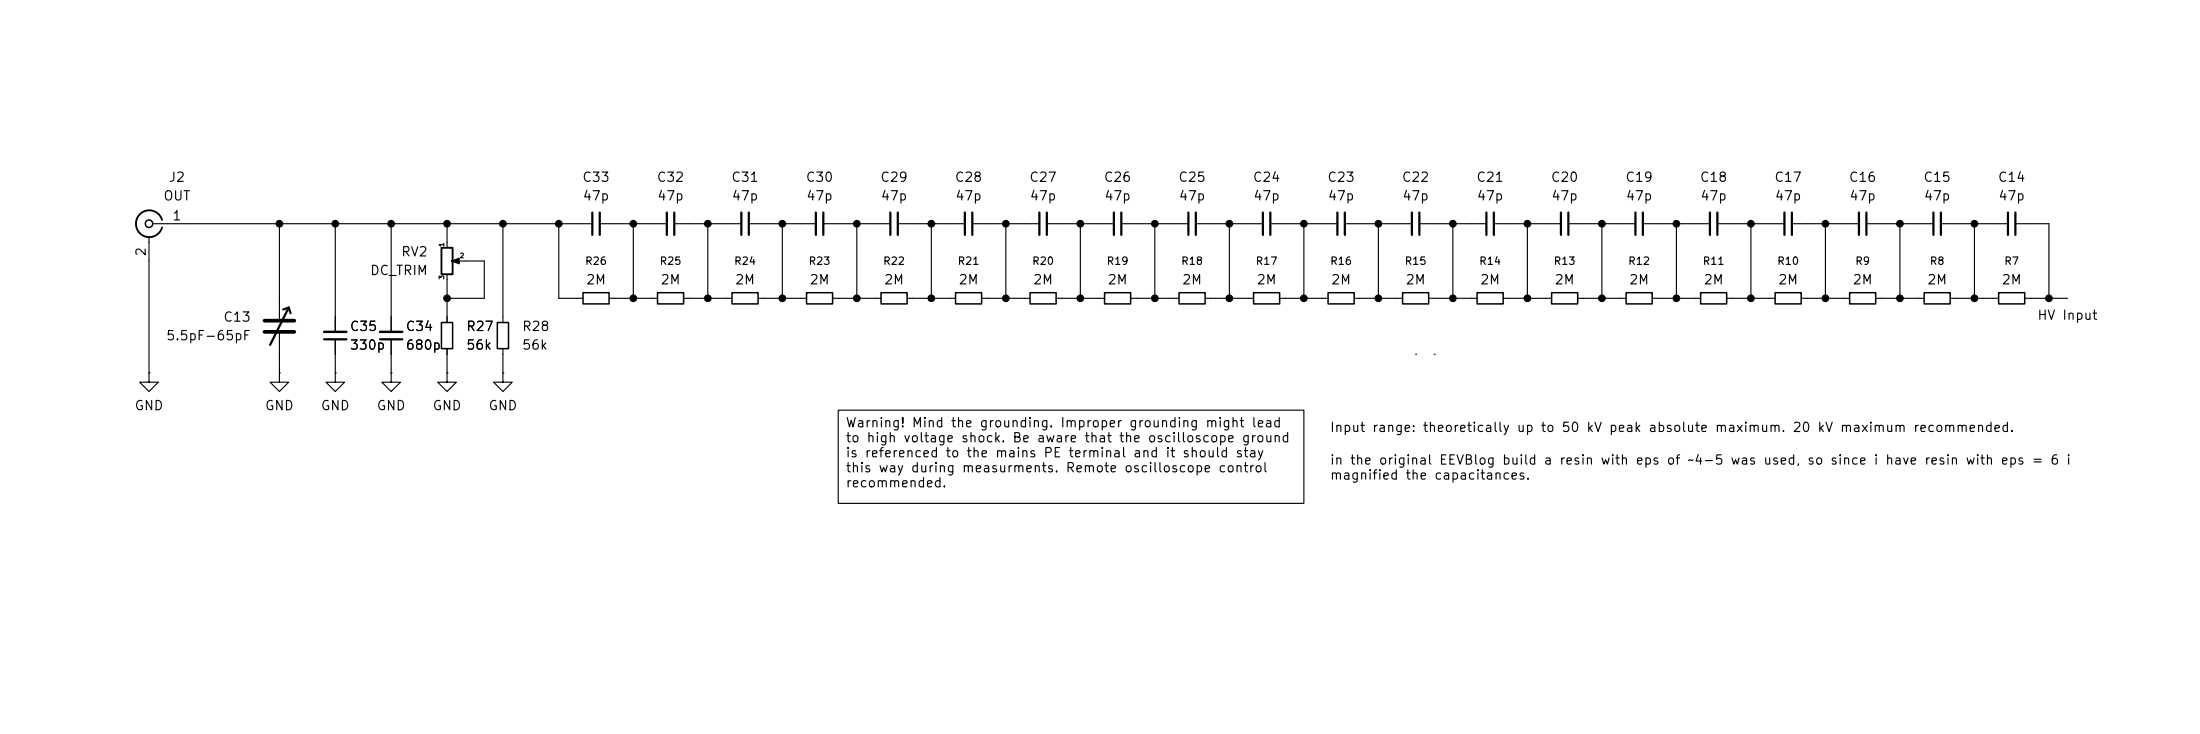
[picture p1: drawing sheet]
<svg xmlns="http://www.w3.org/2000/svg" width="300mm" height="100mm" viewBox="0 0 300 100" stroke-linecap="round" stroke-linejoin="round" font-family="sans-serif">
<g fill="none" stroke="#000" stroke-width=".2">
<path d="M79.5 39.9h3.6v1.5h-3.6zM89.7 39.9h3.5v1.5h-3.5zM99.8 39.9h3.6v1.5h-3.6zM110 39.9h3.5v1.5h-3.5zM120.1 39.9h3.6v1.5h-3.6zM130.3 39.9h3.6v1.5h-3.6zM140.5 39.9h3.5v1.5h-3.5zM150.6 39.9h3.6v1.5h-3.6zM160.8 39.9h3.5v1.5h-3.5zM170.9 39.9h3.6v1.5h-3.6zM181.1 39.9h3.6v1.5h-3.6zM191.3 39.9h3.5v1.5h-3.5z"/>
<path d="M201.4 39.9h3.6v1.5h-3.6zM211.6 39.9h3.5v1.5h-3.5zM221.7 39.9h3.6v1.5h-3.6zM231.9 39.9h3.6v1.5h-3.6zM242.1 39.9h3.5v1.5h-3.5zM252.2 39.9h3.6v1.5h-3.6zM262.4 39.9h3.5v1.5h-3.5zM272.5 39.9h3.6v1.5h-3.6zM60.2 43.9h1.5v3.6h-1.5zM67.8 43.9h1.5v3.6h-1.5z"/>
<circle cx="20.3" cy="30.5" r=".51"/>
</g>
<g fill="none" stroke="#000" stroke-width=".15">
<path d="M20.3 32.3v18.5M20.8 30.5h60M38.1 30.5v13.2M45.7 30.5v14.7M53.3 30.5v14.7M61 30.5v3.2M61 37.5v6.4M62.5 35.6h3.5v5h-5M68.6 30.5v13.4M76.2 30.5v10.1h3.3M81.8 30.5h9.1M86.4 30.5v10.1"/>
<path d="M91.9 30.5h9.2M96.5 30.5v10.1M102.1 30.5h9.2M106.7 30.5v10.1M112.3 30.5h9.1M116.8 30.5v10.1M122.4 30.5h9.2M127 30.5v10.1M132.6 30.5h9.1M137.2 30.5v10.1M142.7 30.5h9.2M147.3 30.5v10.1"/>
<path d="M152.9 30.5h9.2M157.5 30.5v10.1M163.1 30.5h9.1M167.6 30.5v10.1M173.2 30.5h9.2M177.8 30.5v10.1M183.4 30.5h9.1M188 30.5v10.1M193.5 30.5h9.2M198.1 30.5v10.1M203.7 30.5h9.2M208.3 30.5v10.1"/>
<path d="M213.9 30.5h9.1M218.4 30.5v10.1M224 30.5h9.2M228.6 30.5v10.1M234.2 30.5h9.1M238.8 30.5v10.1M244.3 30.5h9.2M248.9 30.5v10.1M254.5 30.5h9.2M259.1 30.5v10.1M264.7 30.5h9.1M269.2 30.5v10.1"/>
<path d="M274.8 30.5h4.6v10.1M20.3 50.8v1.3h1.3l-1.3 1.2-1.3-1.2h1.3M20.3 50.8h.1M38.1 50.8v1.3h1.3l-1.3 1.2-1.3-1.2h1.3M38.1 50.8h.1M38.1 45.2v5.6M45.7 50.8v1.3h1.3l-1.3 1.2-1.3-1.2h1.3M45.7 50.8h.1M45.7 46.2v4.6M53.3 50.8v1.3h1.3l-1.3 1.2-1.2-1.2h1.2M53.3 50.8h.1M53.3 46.2v4.6"/>
<path d="M61 50.8v1.3h1.2l-1.2 1.2-1.3-1.2h1.3M61 50.8h.1M61 47.5v3.3M68.6 50.8v1.3h1.2l-1.2 1.2-1.3-1.2h1.3M68.6 50.8h.1M68.6 47.5v3.3M83.1 40.6h6.6M93.2 40.6h6.6M103.4 40.6h6.6M113.5 40.6h6.6M114.3 55.9h63.5v12.7h-63.5zM123.7 40.6h6.6"/>
<path d="M133.9 40.6h6.6M144 40.6h6.6M154.2 40.6h6.6M164.3 40.6h6.6M174.5 40.6h6.6M184.7 40.6h6.6M193 48.3h.1M194.8 40.6h6.6M195.6 48.3h.1M205 40.6h6.6M215.1 40.6h6.6M225.3 40.6h6.6"/>
<path d="M235.5 40.6h6.6M245.6 40.6h6.6M255.8 40.6h6.6M265.9 40.6h6.6M276.1 40.6h5.8"/>
</g>
<g fill="none" stroke="#000" stroke-width=".3">
<path d="M80.8 29v3M81.8 29v3M90.9 29v3M91.9 29v3M101.1 29v3M102.1 29v3M111.3 29v3M112.3 29v3M121.4 29v3M122.4 29v3M131.6 29v3M132.6 29v3"/>
<path d="M141.7 29v3M142.7 29v3M151.9 29v3M152.9 29v3M162.1 29v3M163.1 29v3M172.2 29v3M173.2 29v3M182.4 29v3M183.4 29v3M192.5 29v3M193.5 29v3"/>
<path d="M202.7 29v3M203.7 29v3M212.9 29v3M213.9 29v3M223 29v3M224 29v3M233.2 29v3M234.2 29v3M243.3 29v3M244.3 29v3M253.5 29v3M254.5 29v3"/>
<path d="M263.7 29v3M264.7 29v3M273.8 29v3M274.8 29v3M39.4 41.9l-2.6 5.1M39.4 41.9l-.8 .3M39.4 41.9l.2 .8M44.2 46.2h3M51.8 46.2h3.1"/>
</g>
<path d="M44.2 45.2h3M51.8 45.2h3.1" fill="none" stroke="#000" stroke-width=".33"/>
<path d="M36.1 43.7h4M36.1 45.2h4" fill="none" stroke="#000" stroke-width=".51"/>
<path d="M22.1 30a1.81 1.81 0 0 0-2.8-1 1.81 1.81 0 0 0 0 3 1.81 1.81 0 0 0 2.8-1M60.2 33.8h1.5v3.6h-1.5z" fill="none" stroke="#000" stroke-width=".25"/>
<path d="M61.6 35.6l1-.4v.7l-1-.3h.2z" fill="#000" stroke="#000" stroke-width=".15"/>
<g fill="#000" stroke="#000" stroke-width=".14">
<circle cx="38.1" cy="30.5" r=".46"/>
<circle cx="45.7" cy="30.5" r=".46"/>
<circle cx="53.3" cy="30.5" r=".46"/>
<circle cx="61" cy="30.5" r=".46"/>
<circle cx="68.6" cy="30.5" r=".46"/>
<circle cx="76.2" cy="30.5" r=".46"/>
<circle cx="86.4" cy="30.5" r=".46"/>
<circle cx="96.5" cy="30.5" r=".46"/>
<circle cx="106.7" cy="30.5" r=".46"/>
<circle cx="116.8" cy="30.5" r=".46"/>
<circle cx="127" cy="30.5" r=".46"/>
<circle cx="137.2" cy="30.5" r=".46"/>
<circle cx="147.3" cy="30.5" r=".46"/>
<circle cx="157.5" cy="30.5" r=".46"/>
<circle cx="167.6" cy="30.5" r=".46"/>
<circle cx="177.8" cy="30.5" r=".46"/>
<circle cx="188" cy="30.5" r=".46"/>
<circle cx="198.1" cy="30.5" r=".46"/>
<circle cx="208.3" cy="30.5" r=".46"/>
<circle cx="218.4" cy="30.5" r=".46"/>
<circle cx="228.6" cy="30.5" r=".46"/>
<circle cx="238.8" cy="30.5" r=".46"/>
<circle cx="248.9" cy="30.5" r=".46"/>
<circle cx="259.1" cy="30.5" r=".46"/>
<circle cx="269.2" cy="30.5" r=".46"/>
<circle cx="61" cy="40.6" r=".46"/>
<circle cx="86.4" cy="40.6" r=".46"/>
<circle cx="96.5" cy="40.6" r=".46"/>
<circle cx="106.7" cy="40.6" r=".46"/>
<circle cx="116.8" cy="40.6" r=".46"/>
<circle cx="127" cy="40.6" r=".46"/>
<circle cx="137.2" cy="40.6" r=".46"/>
<circle cx="147.3" cy="40.6" r=".46"/>
<circle cx="157.5" cy="40.6" r=".46"/>
<circle cx="167.6" cy="40.6" r=".46"/>
<circle cx="177.8" cy="40.6" r=".46"/>
<circle cx="188" cy="40.6" r=".46"/>
<circle cx="198.1" cy="40.6" r=".46"/>
<circle cx="208.3" cy="40.6" r=".46"/>
<circle cx="218.4" cy="40.6" r=".46"/>
<circle cx="228.6" cy="40.6" r=".46"/>
<circle cx="238.8" cy="40.6" r=".46"/>
<circle cx="248.9" cy="40.6" r=".46"/>
<circle cx="259.1" cy="40.6" r=".46"/>
<circle cx="269.2" cy="40.6" r=".46"/>
<circle cx="279.4" cy="40.6" r=".46"/>
</g>
<g font-size="1.3">
<text x="22.2" y="27.6">OUT</text>
<text x="22.9" y="25.1">J2</text>
<text x="79.3" y="25.1">C33</text>
<text x="79.4" y="27.6">47p</text>
<text x="89.5" y="25.1">C32</text>
<text x="89.5" y="27.6">47p</text>
<text x="99.6" y="25.1">C31</text>
<text x="99.7" y="27.6">47p</text>
<text x="109.8" y="25.1">C30</text>
<text x="109.8" y="27.6">47p</text>
<text x="119.9" y="25.1">C29</text>
<text x="120" y="27.6">47p</text>
<text x="130.1" y="25.1">C28</text>
<text x="130.2" y="27.6">47p</text>
<text x="140.3" y="25.1">C27</text>
<text x="140.3" y="27.6">47p</text>
<text x="150.4" y="25.1">C26</text>
<text x="150.5" y="27.6">47p</text>
<text x="160.6" y="25.1">C25</text>
<text x="160.6" y="27.6">47p</text>
<text x="170.7" y="25.1">C24</text>
<text x="170.8" y="27.6">47p</text>
<text x="180.9" y="25.1">C23</text>
<text x="181" y="27.6">47p</text>
<text x="191.1" y="25.1">C22</text>
<text x="191.1" y="27.6">47p</text>
<text x="201.2" y="25.1">C21</text>
<text x="201.3" y="27.6">47p</text>
<text x="211.4" y="25.1">C20</text>
<text x="211.4" y="27.6">47p</text>
<text x="221.5" y="25.1">C19</text>
<text x="221.6" y="27.6">47p</text>
<text x="231.7" y="25.1">C18</text>
<text x="231.8" y="27.6">47p</text>
<text x="241.9" y="25.1">C17</text>
<text x="241.9" y="27.6">47p</text>
<text x="252" y="25.1">C16</text>
<text x="252.1" y="27.6">47p</text>
<text x="262.2" y="25.1">C15</text>
<text x="262.2" y="27.6">47p</text>
<text x="272.3" y="25.1">C14</text>
<text x="272.4" y="27.6">47p</text>
<text x="20.2" y="35" transform="rotate(-90 20.2 35)">2</text>
<text x="23.4" y="30.3">1</text>
<text x="54.6" y="35.3">RV2</text>
<text x="50.4" y="37.8">DC_TRIM</text>
<text x="79.8" y="39.1">2M</text>
<text x="90" y="39.1">2M</text>
<text x="100.1" y="39.1">2M</text>
<text x="110.3" y="39.1">2M</text>
<text x="120.5" y="39.1">2M</text>
<text x="130.6" y="39.1">2M</text>
<text x="140.8" y="39.1">2M</text>
<text x="150.9" y="39.1">2M</text>
<text x="161.1" y="39.1">2M</text>
<text x="171.3" y="39.1">2M</text>
<text x="181.4" y="39.1">2M</text>
<text x="191.6" y="39.1">2M</text>
<text x="201.7" y="39.1">2M</text>
<text x="211.9" y="39.1">2M</text>
<text x="222.1" y="39.1">2M</text>
<text x="232.2" y="39.1">2M</text>
<text x="242.4" y="39.1">2M</text>
<text x="252.5" y="39.1">2M</text>
<text x="262.7" y="39.1">2M</text>
<text x="272.9" y="39.1">2M</text>
<text x="22.6" y="46.7">5.5pF-65pF</text>
<text x="30.4" y="44.1">C13</text>
<text x="47.6" y="45.4">C35</text>
<text x="47.6" y="48">330p</text>
<text x="55.2" y="45.4">C34</text>
<text x="55.2" y="48">680p</text>
<text x="63.5" y="45.4">R27</text>
<text x="63.5" y="48">56k</text>
<text x="71.1" y="45.4">R28</text>
<text x="71.1" y="48">56k</text>
<text x="277.7" y="43.9">HV Input</text>
<text x="18.3" y="56.2">GND</text>
<text x="36" y="56.2">GND</text>
<text x="43.7" y="56.2">GND</text>
<text x="51.3" y="56.2">GND</text>
<text x="58.9" y="56.2">GND</text>
<text x="66.5" y="56.2">GND</text>
<text x="115.2" y="58.5">Warning! Mind the grounding. Improper grounding might lead</text>
<text x="181.3" y="59.2">Input range: theoretically up to 50 kV peak absolute maximum. 20 kV maximum recommended.</text>
<text x="115.2" y="60.6">to high voltage shock. Be aware that the oscilloscope ground</text>
<text x="115.2" y="62.6">is referenced to the mains PE terminal and it should stay</text>
<text x="115.2" y="64.7">this way during measurments. Remote oscilloscope control</text>
<text x="181.3" y="63.6">in the original EEVBlog build a resin with eps of ~4-5 was used, so since i have resin with eps = 6 i</text>
<text x="181.3" y="65.7">magnified the capacitances.</text>
<text x="115.2" y="66.7">recommended.</text>
</g>
<g font-size="1">
<text x="79.7" y="36.3">R26</text>
<text x="89.9" y="36.3">R25</text>
<text x="100" y="36.3">R24</text>
<text x="110.2" y="36.3">R23</text>
<text x="120.3" y="36.3">R22</text>
<text x="130.5" y="36.3">R21</text>
<text x="140.7" y="36.3">R20</text>
<text x="150.8" y="36.3">R19</text>
<text x="161" y="36.3">R18</text>
<text x="171.1" y="36.3">R17</text>
<text x="181.3" y="36.3">R16</text>
<text x="191.5" y="36.3">R15</text>
<text x="201.6" y="36.3">R14</text>
<text x="211.8" y="36.3">R13</text>
<text x="221.9" y="36.3">R12</text>
<text x="232.1" y="36.3">R11</text>
<text x="242.3" y="36.3">R10</text>
<text x="252.9" y="36.3">R9</text>
<text x="263.1" y="36.3">R8</text>
<text x="273.2" y="36.3">R7</text>
</g>
<g font-size=".6">
<text x="60.7" y="33.7" transform="rotate(-90 60.7 33.7)">1</text>
<text x="62.6" y="35.3">2</text>
<text x="60.7" y="38.1" transform="rotate(-90 60.7 38.1)">3</text>
</g>
</svg>
